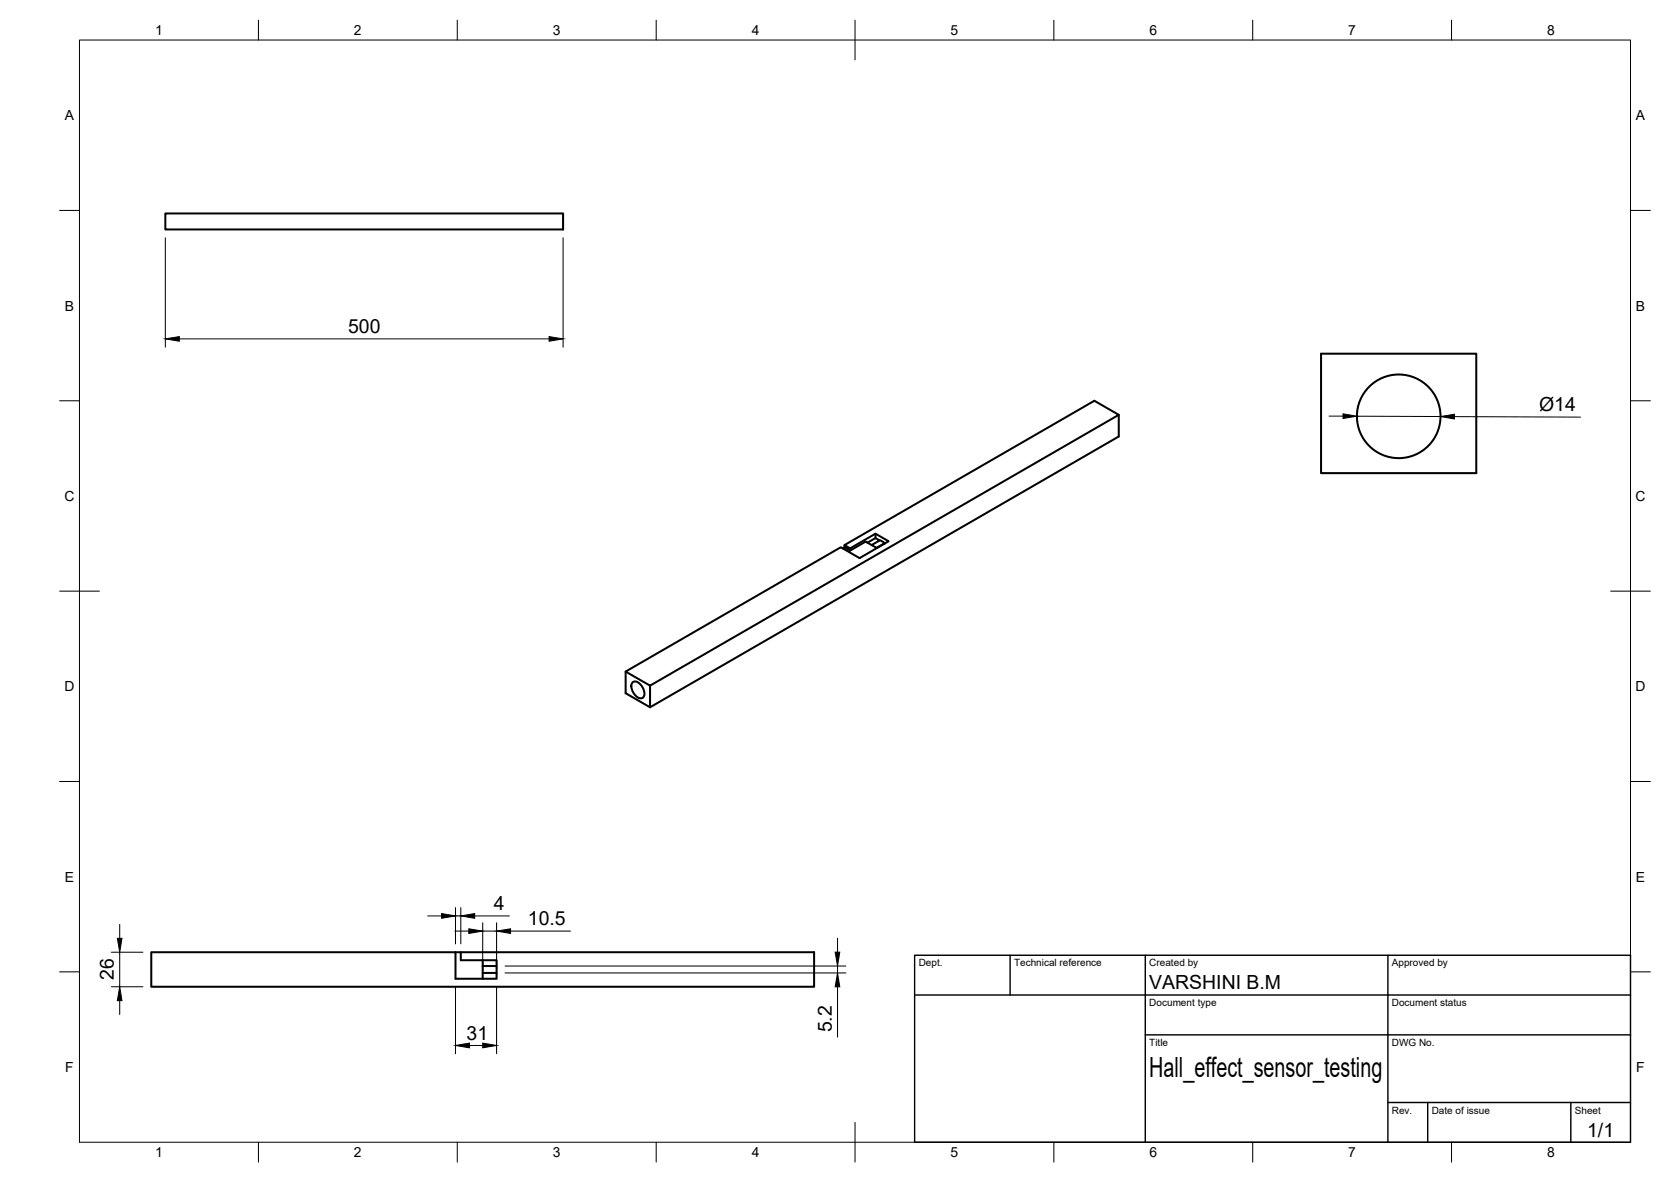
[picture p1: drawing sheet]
<svg xmlns="http://www.w3.org/2000/svg" width="420mm" height="297mm" viewBox="0 0 420 297" stroke-linecap="round" stroke-linejoin="round" font-family="sans-serif">
<!-- layer: Visible -->
<g fill="none" stroke="#000" stroke-width=".51">
<path d="M41.6 53.6h100v4.1h-100zM332.2 88.9h39v30h-39zM281.3 104.3v5.4l-117.9 68M212.3 137l1.5 .8v.6l-1.5-.9zM212.3 137l62.9-36.3 6.1 3.6-117.9 68-6.1-3.5M212.3 137.5l-.4 .3M213.8 137.8l6.3-3.7 3.3 1.9-7.3 4.3-4.7-2.8-54.1 31.3v5.4l6.1 3.5v-5.4M218.1 136.4l2-1.2 1.1 .6-2 1.2M220.1 134.1v1.1M220.5 137.7l-2.8-1.6-3.9 2.3M221.2 135.8l1.2 .7M222.5 136.6l-2.1 1.1"/>
<path d="M159 171.6a1.46 1.46 0 0 1 2.2 .6l.4 .5a2.06 2.06 0 0 1 0 2.7 2.25 2.25 0 0 1-2.6-1.9 2.14 2.14 0 0 1 0-1.9zM114.5 239.3h1.4v2h9v4.7h-10.4v-6.7h-76.5v8.7h166.7v-8.7h-88.8M121.4 241.3v4.7M121.4 244.5h3.5M121.4 242.8h3.5"/>
<circle cx="351.7" cy="104.6" r="10.5"/>
</g>
<!-- layer: BORDER -->
<g fill="none" stroke="#000" stroke-width=".25">
<path d="M20 10.1h390v276.9h-390zM65 5.1v5M115 5.1v5M165 5.1v5M215 5.1v10M265 5.1v5M315 5.1v5M365 5.1v5M15 52.9h5M410 52.9h5M15 100.7h5M410 100.7h5"/>
<path d="M15 148.6h10M405 148.6h10M15 196.4h5M410 196.4h5M15 244.2h5M410 244.2h5M65 287v5M115 287v5M165 287v5M215 282.1v9.9M265 287v5M315 287v5"/>
<path d="M365 287v5"/>
</g>
<!-- layer: TITLEBLOCK -->
<path d="M230 240.1h180v46.9h-180zM230 250h180M254 240.1v9.9M288 240.1v46.9M349 240.1v46.9M288 260.1h122M349 277.1h61M359 277.1v9.9M395 277.1v9.9" fill="none" stroke="#000" stroke-width=".36"/>
<!-- layer: FD_Dimensions -->
<g fill="none" stroke="#000" stroke-width=".25">
<path d="M41.6 59.8v27.5M141.6 59.8v27.5M45.1 85.2h93M334.2 104.6h3.5M341.2 104.6l21 .1M365.7 104.7l31.7 .1M28 239.3h7.9M30.1 232.3v3.5M30.1 239.3v8.7M107.5 230.2h3.5M114.4 234h3.5M114.5 228.1v9.1"/>
<path d="M114.5 230.2h1.4M115.9 228.1v9.1M119.4 230.2h8.7M121.4 231.9v12M121.4 234h3.5M124.9 231.9v12M128.4 234h15M210.6 235.8v3.5M28 248h7.9M30.1 251.5v3.5M114.5 248.1v16.7M124.9 248.1v16.7"/>
<path d="M127 242.8h85.7M127 244.5h85.7M210.6 242.8v1.7M210.6 248v12.6M118 262.7h3.4"/>
</g>
<g fill="#000" stroke="#000" stroke-width=".25">
<path d="M41.6 85.2l3.5-.6v1.2zM138.1 84.6l3.5 .6-3.5 .6zM337.7 104l3.5 .6-3.5 .6zM362.2 104.7l3.5-.6v1.2zM29.5 235.8h1.2l-.6 3.5zM111 229.6l3.5 .6-3.5 .6zM117.9 233.4l3.5 .6-3.5 .6zM115.9 230.2l3.5-.6v1.2zM124.9 234l3.5-.6v1.2zM210 239.3h1.2l-.6 3.5zM30.1 248l.6 3.5h-1.2zM210.6 244.5l.6 3.5h-1.2z"/>
<path d="M114.5 262.7l3.5-.6v1.2zM121.4 262.1l3.5 .6-3.5 .6z"/>
</g>
<text font-size="7" x="289" y="270.6">Hall_effect_sensor_testing</text>
<g font-size="4.9">
<text x="87.5" y="83.7">500</text>
<text x="387" y="103.3">Ø14</text>
<text x="124.2" y="228.8">4</text>
<text x="132.7" y="232.5">10.5</text>
<text x="28.6" y="246.3" transform="rotate(-90 28.6 246.3)">26</text>
<text x="289" y="248.5">VARSHINI B.M</text>
<text x="117.3" y="261.3">31</text>
<text x="209.1" y="259.4" transform="rotate(-90 209.1 259.4)">5.2</text>
<text x="399.1" y="285.7">1/1</text>
</g>
<g font-size="3.5">
<text x="39" y="8.8">1</text>
<text x="89" y="8.8">2</text>
<text x="139" y="8.8">3</text>
<text x="189" y="8.8">4</text>
<text x="239" y="8.8">5</text>
<text x="289" y="8.8">6</text>
<text x="339" y="8.8">7</text>
<text x="389" y="8.8">8</text>
<text x="16.3" y="30.2">A</text>
<text x="411.3" y="30.2">A</text>
<text x="16.3" y="78">B</text>
<text x="411.3" y="78">B</text>
<text x="16.2" y="125.9">C</text>
<text x="411.2" y="125.9">C</text>
<text x="16.2" y="173.7">D</text>
<text x="411.2" y="173.7">D</text>
<text x="16.3" y="221.6">E</text>
<text x="411.3" y="221.6">E</text>
<text x="16.4" y="269.4">F</text>
<text x="411.4" y="269.4">F</text>
<text x="39" y="290.8">1</text>
<text x="89" y="290.8">2</text>
<text x="139" y="290.8">3</text>
<text x="189" y="290.8">4</text>
<text x="239" y="290.8">5</text>
<text x="289" y="290.8">6</text>
<text x="339" y="290.8">7</text>
<text x="389" y="290.8">8</text>
</g>
<g font-size="2.5">
<text x="231" y="242.9">Dept.</text>
<text x="255" y="242.9">Technical reference</text>
<text x="289" y="242.9">Created by</text>
<text x="350" y="242.9">Approved by</text>
<text x="289" y="252.8">Document type</text>
<text x="350" y="252.8">Document status</text>
<text x="289" y="262.9">Title</text>
<text x="350" y="262.9">DWG No.</text>
<text x="350" y="279.9">Rev.</text>
<text x="360" y="279.9">Date of issue</text>
<text x="396" y="279.9">Sheet</text>
</g>
</svg>
